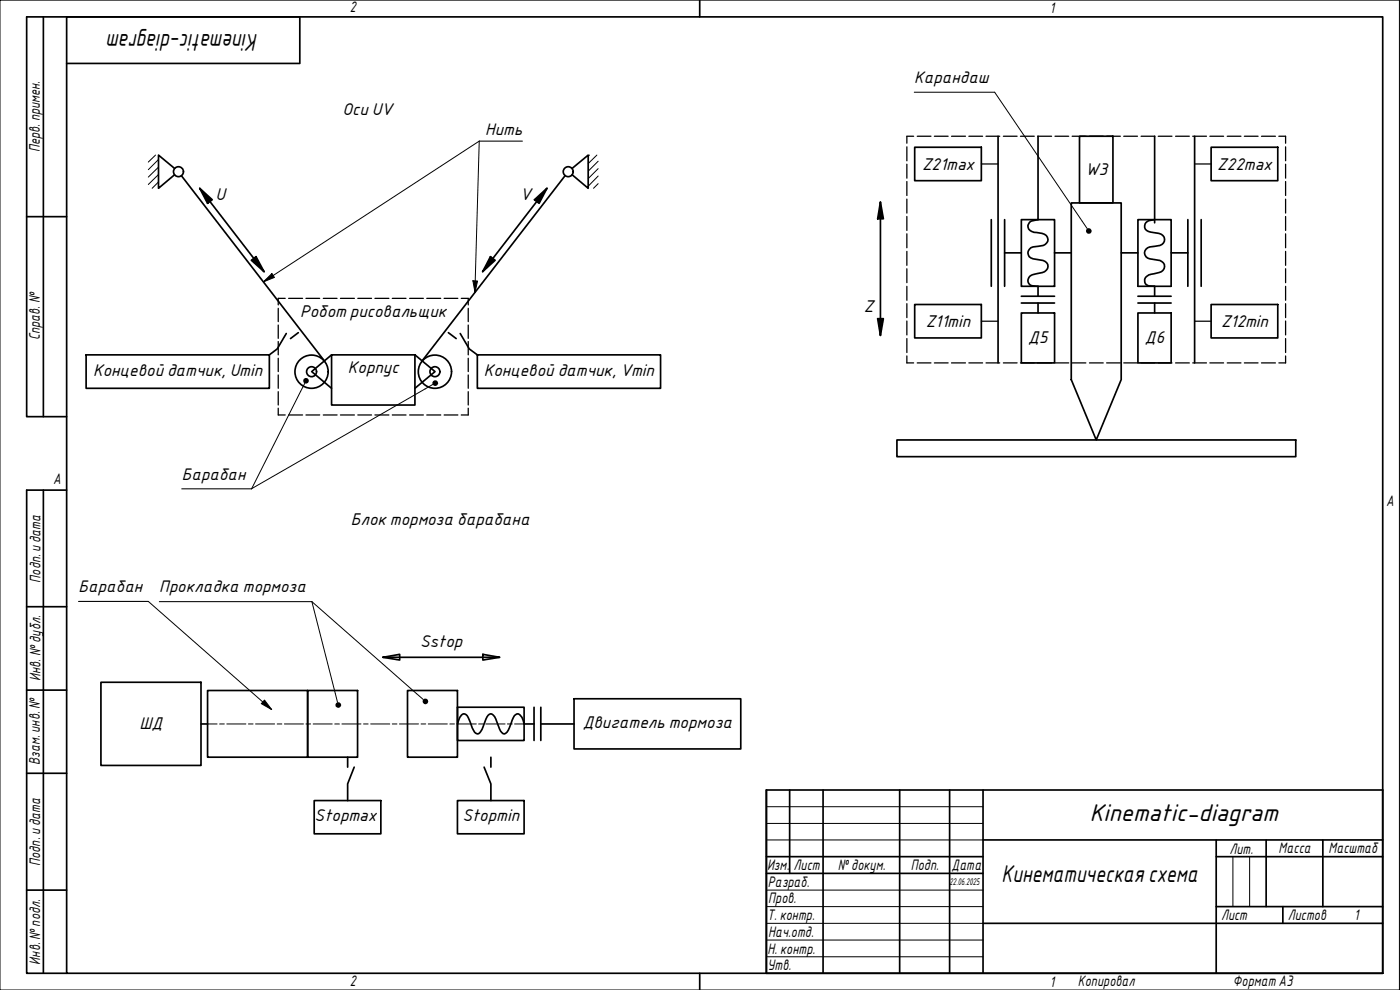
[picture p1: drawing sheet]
<svg xmlns="http://www.w3.org/2000/svg" width="420mm" height="297mm" viewBox="0 0 420 297" stroke-linecap="round" stroke-linejoin="round" font-family="sans-serif">
<path d="M59.9 56.5l3.8 3.4-1.4 1.1zM75.4 78.1l1.4-1.1 2.4 4.5zM147.2 77l1.4 1.1-3.8 3.4zM160.4 59.9l3.7-3.4-2.3 4.5zM264.2 60.6l.9 5h-1.7zM263.4 95.6h1.7l-.9 5z" fill="#000"/>
<path d="M46.7 46.5l-2.2 2.1M47.6 54.6l-1.9 1.9M47.6 52.4l-3.1 3M47.6 50.2l-3.1 2.9M47.6 47.9l-3.1 3M176.9 46.5l-.4 .3M179.1 46.5l-2.6 2.6M179.5 55.1l-1.4 1.4M179.5 52.8l-3 3.1M179.5 50.6l-3 3M179.5 48.4l-3 3" fill="none" stroke="#000" stroke-width=".3"/>
<path d="M20 5.1h395v286.9h-395zM210 0v5.1M210 292v5" fill="none" stroke="#000" stroke-width=".51"/>
<path d="M0 0h420v297h-420z" fill="none" stroke="#000" stroke-width=".3"/>
<g fill="none" stroke="#000" stroke-width=".51">
<path d="M230 237h185v55h-185zM237 237v25.1M247 237v55M270 237v55M285 237v55M295 237v55M230 257h65M295 252h120M365 257h50M365 252v40M380 252v20M397 252v20"/>
<path d="M230 262.1h65M295 277h120M365 272h50M385 272v5"/>
</g>
<path d="M230 242h65M230 247.1h65M230 252h65M370 257v15M375 257v15M230 267.1h65M230 272h65M230 277h65M230 282.1h65M230 287.1h65" fill="none" stroke="#000" stroke-width=".3"/>
<g fill="none" stroke="#000" stroke-width=".51">
<path d="M13 5.1v119.9M20 19h70v-13.9h-82v119.9h12M52.4 50.5l-4.8-4v10l4.8-4.1M54.4 52.7l43.1 55.7M59.9 56.5l3.8 3.4-1.4 1.1zM59.9 56.5l19.3 25M160.4 59.9l3.7-3.4-2.3 4.5zM164.1 56.5l-19.3 25M169.6 52.7l-43 55.7M171.7 50.5l4.8-4v10l-4.8-4.1M274.5 44.2h20v10h-20zM299.5 40.9v68"/>
<path d="M311.5 40.9v25a3.7 3.7 0 0 0-2.6 .9 1.78 1.78 0 0 0-.2 1.9 1.78 1.78 0 0 0 1.6 1 4.5 4.5 0 0 1 4 1.5 1.94 1.94 0 0 1-1.9 2.6l-2.4 .3a1.8 1.8 0 0 0-1.5 1.8 1.8 1.8 0 0 0 1.5 1.7l3.1 .6a1.83 1.83 0 0 1 1.4 1.8 1.83 1.83 0 0 1-1.6 1.8l-1.6 .3a2.9 2.9 0 0 0-2.8 1.7 1.54 1.54 0 0 0 1.1 1.9l1.9 .2v3M324 40.9h10v20h-10zM346.5 40.9v26M358.5 40.9v68M363.5 44.2h20v10h-20zM8 65h12M75.4 78.1l1.4-1.1 2.4 4.5zM147.2 77l1.4 1.1-3.8 3.4zM264.2 60.6l.9 5h-1.7zM264.2 60.6v40M297.5 65.9v20M301.5 75.9h5"/>
<path d="M301.5 65.9v20M306.5 65.9h10v20h-10zM316.5 75.9h5M321.5 60.9h15v53l-7.5 18.1-7.5-18.1zM336.5 75.9h5M341.5 65.9h10v20h-10zM346.5 65.9l-.3 .1a2.07 2.07 0 0 0-2.1 .6 2.07 2.07 0 0 0-.4 2.2 3.2 3.2 0 0 0 2.4 1 3.3 3.3 0 0 1 3.3 1.4 1.95 1.95 0 0 1-2.1 2.6l-.7 .1a2.71 2.71 0 0 0-3 1.4 1.81 1.81 0 0 0 1.4 2.3l3.1 .6a1.84 1.84 0 0 1 1.4 1.9 1.84 1.84 0 0 1-1.6 1.7l-1.6 .4a2.36 2.36 0 0 0-2.7 2.6 2.21 2.21 0 0 0 2.5 1l.4 .1v3M351.5 75.9h5M356.5 65.9v20M360.5 65.9v20M89.5 99.8l-2.3 1.8M134.6 99.8l2.3 1.8"/>
<path d="M263.4 95.6h1.7l-.9 5zM274.5 91.4h20v10h-20zM306.5 93.9h10v15h-10zM306.5 88.9h10M306.5 90.9h10M311.5 90.9v3M341.5 93.9h10v15h-10zM341.5 88.9h10M341.5 90.9h10M346.5 90.9v3M363.5 91.4h20v10h-20zM25.8 106.5h55v10h-55z"/>
<path d="M85.9 100.1l-2.7 4.6-2.4 1.8M99.5 106.5l-6 5 6 5M99.5 106.5h25v15h-25zM124.5 106.5l6.1 5-6.1 5M138.1 100.1l2.7 4.6 2.5 1.8v10h54.9v-10h-54.9M269.2 132h119.7v5h-119.7zM13 147.1v144.9M20 147.1h-12v144.9h12M8 182h12M114.9 197.2l5.1-.9v1.7zM114.9 197.2h35M144.9 196.3l5 .9-5 .8z"/>
<path d="M8 207.1h12M30.3 204.7h30v25h-30zM60.3 217.2h2M62.3 207.2h30v20h-30zM92.3 207.2h15v20h-15zM122.3 207.2h15v20h-15zM137.3 217.2a3.7 3.7 0 0 1 1.9-3 1.96 1.96 0 0 1 1.6 1.8l.4 .8a4.8 4.8 0 0 0 2.1 3.4 2.03 2.03 0 0 0 1.4-1.5l1.2-3a1.64 1.64 0 0 1 1.8-1.4l.4 .3a13.4 13.4 0 0 1 2.1 4.8l.4 .4a.88 .88 0 0 0 1.5-.1l1.6-3.7a2.16 2.16 0 0 1 1.7-1.8 3.1 3.1 0 0 1 1.9 3h3M137.3 212.2h20v10h-20zM160.3 212.2v10M162.3 217.2h10M162.3 212.2v10M172.3 209.7h50v15h-50z"/>
<path d="M8 232h12M104.3 227.2v3M106.3 230.2l-2 5v5M145.3 230.2l2 5v5M147.3 227.2v3M94.3 240.2h20v10h-20zM137.3 240.2h20v10h-20zM8 267.1h12"/>
<circle cx="53.6" cy="51.5" r="1.49"/>
<circle cx="170.5" cy="51.5" r="1.49"/>
<circle cx="93.5" cy="111.5" r="5"/>
<circle cx="93.5" cy="111.5" r="1.49"/>
<circle cx="130.5" cy="111.5" r="5"/>
<circle cx="130.5" cy="111.5" r="1.49"/>
</g>
<g fill="none" stroke="#000" stroke-width=".38">
<path d="M272.2 44.1v4.1M272.2 49.3v4.2M272.2 54.5v4.2M272.2 59.7v4.2M274.2 40.9h-2v2.1M275.3 40.9h4.1M280.4 40.9h4.1M285.6 40.9h4.2M290.8 40.9h4.1M295.9 40.9h4.1M301.1 40.9h4.1M306.3 40.9h4.1"/>
<path d="M311.4 40.9h4.2M316.6 40.9h4.1M321.8 40.9h4.1M327 40.9h4.1M332.1 40.9h4.1M337.2 40.9h4.2M342.5 40.9h4.1M347.6 40.9h4.1M352.8 40.9h4.1M357.9 40.9h4.2M363.1 40.9h4.1M368.3 40.9h4.1"/>
<path d="M373.4 40.9h4.2M378.6 40.9h4.2M383.8 40.9h2v2.1M385.8 44.1v4.1M385.8 49.3v4.2M385.8 54.5v4.2M385.8 59.7v4.2M272.2 64.9v4.2M272.2 70.2v4.1M272.2 75.4v4.2M385.8 64.9v4.2M385.8 70.2v4.1"/>
<path d="M385.8 75.4v4.2M83.5 92.5v4M83.5 97.5v4M85.6 89.5h-2.1v2M86.6 89.5h4.2M91.8 89.5h4.1M97 89.5h4.2M102.2 89.5h4.2M107.4 89.5h4.1M112.5 89.5h4.2M117.7 89.5h4.2M122.9 89.5h4.2"/>
<path d="M128.1 89.5h4.2M133.3 89.5h4.1M138.4 89.5h2.1v2M140.5 92.5v4M140.5 97.5v4M272.2 80.6v4.2M272.2 85.9v4.2M272.2 91.1v4.2M272.2 96.3v4.2M385.8 80.6v4.2M385.8 85.9v4.2M385.8 91.1v4.2"/>
<path d="M385.8 96.3v4.2M83.5 102.5v4M83.5 107.5v4M83.5 112.5v4M83.5 117.5v4M140.5 102.5v4M140.5 107.5v4M140.5 112.5v4M140.5 117.5v4M272.2 101.6v4.2M272.2 106.8v2.1h2M275.3 108.9h4.1"/>
<path d="M280.4 108.9h4.1M285.6 108.9h4.2M290.8 108.9h4.1M295.9 108.9h4.1M301.1 108.9h4.1M306.3 108.9h4.1M311.4 108.9h4.2M316.6 108.9h4.1M321.8 108.9h4.1M327 108.9h4.1M332.1 108.9h4.1M337.2 108.9h4.2"/>
<path d="M342.5 108.9h4.1M347.6 108.9h4.1M352.8 108.9h4.1M357.9 108.9h4.2M363.1 108.9h4.1M368.3 108.9h4.1M373.4 108.9h4.2M378.6 108.9h4.2M385.8 106.8v2.1h-2M385.8 101.6v4.2M83.5 122.5v2h2.1M86.6 124.5h4.2"/>
<path d="M91.8 124.5h4.1M97 124.5h4.2M102.2 124.5h4.2M107.4 124.5h4.1M112.5 124.5h4.2M117.7 124.5h4.2M122.9 124.5h4.2M128.1 124.5h4.2M133.3 124.5h4.1M140.5 122.5v2h-2.1"/>
</g>
<path d="M294.5 49.2h5M358.5 49.2h5M294.5 96.4h5M358.5 96.4h5" fill="none" stroke="#000" stroke-width=".38"/>
<g fill="none" stroke="#000" stroke-width=".3">
<path d="M62.3 217.2h2.9M65.9 217.2h1.4M68.1 217.2h5.7M74.5 217.2h1.4M76.7 217.2h5.7M83.2 217.2h1.4M85.3 217.2h5.8M91.8 217.2h1.4M94 217.2h5.7M100.5 217.2h1.4M102.6 217.2h5.7M109.1 217.2h1.4"/>
<path d="M111.3 217.2h5.7M117.7 217.2h1.4M119.9 217.2h5.7M126.4 217.2h1.4M128.5 217.2h5.7M135 217.2h1.4M137.2 217.2h5.7M143.6 217.2h1.5M145.8 217.2h5.8M152.3 217.2h1.4M154.4 217.2h2.9"/>
</g>
<path d="M298.5 27.7l27.8 40.9M79.1 84.6l2.5-2.5 .8 1.1zM79.1 84.6l64.7-42.3-1.2 45.4M141.9 84.3h1.4l-.7 3.4zM91.4 115l-15.9 31.7M129.9 115.4l-54.5 31.3M44.5 180.5l37 32.4M79.4 210l2.1 2.9-3.1-1.8zM127 209.9l-33.4-29.4 7.7 30.2" fill="none" stroke="#000" stroke-width=".3"/>
<g fill="#000">
<path d="M79.1 84.6l2.5-2.5 .8 1.1z" fill-rule="evenodd"/>
<path d="M141.9 84.3h1.4l-.7 3.4z" fill-rule="evenodd"/>
<path d="M79.4 210l2.1 2.9-3.1-1.8z" fill-rule="evenodd"/>
<circle cx="326.8" cy="69.3" r=".87"/>
<circle cx="91.8" cy="114.3" r=".87"/>
<circle cx="130.6" cy="115" r=".87"/>
<circle cx="101.5" cy="211.5" r=".87"/>
<circle cx="127.7" cy="210.5" r=".86"/>
</g>
<path d="M274.4 27.7h24.1M143.8 42.3h13M54.5 146.7h21M23.6 180.5h20.9M47.8 180.5h45.8" fill="none" stroke="#000" stroke-width=".32"/>
<g font-size="7">
<text x="77.5" y="10.3" transform="rotate(180 77.5 10.3)">Kinematic-diagram</text>
<text x="327.1" y="246.2">Kinematic-diagram</text>
<text x="300.6" y="264.6">Кинематическаясхема</text>
</g>
<g font-size="4.9">
<text x="102.8" y="34.6">Оси UV</text>
<text x="276.7" y="50.9">Z21max</text>
<text x="325.8" y="52.6">W3</text>
<text x="365.3" y="50.9">Z22max</text>
<text x="64.6" y="59.9">U</text>
<text x="156.1" y="59.9">V</text>
<text x="90" y="95">Робот рисовальщик</text>
<text x="259.3" y="93.6">Z</text>
<text x="277.8" y="98.2">Z11min</text>
<text x="366.5" y="98.2">Z12min</text>
<text x="308.6" y="102.9">Д5</text>
<text x="343.6" y="102.9">Д6</text>
<text x="27.9" y="112.9">Концевой датчик, Umin</text>
<text x="104.4" y="112">Корпус</text>
<text x="145.2" y="112.9">Концевой датчик, Vmin</text>
<text x="105.3" y="157.6">Блок тормоза барабана</text>
<text x="126.1" y="194.2">Sstop</text>
<text x="41.8" y="218.7">ШД</text>
<text x="174.9" y="218.4">Двигатель тормоза</text>
<text x="94.4" y="246.4">Stopmax</text>
<text x="138.8" y="246.4">Stopmin</text>
</g>
<g font-size="4.8">
<text x="274.4" y="24.9">Карандаш</text>
<text x="145.6" y="40.6">Нить</text>
<text x="54.5" y="143.9">Барабан</text>
<text x="23.6" y="177.7">Барабан</text>
<text x="47.8" y="177.7">Прокладка тормоза</text>
</g>
<g font-size="4.4">
<text x="105" y="3.7">2</text>
<text x="315" y="3.8">1</text>
<text x="11.9" y="45.6" transform="rotate(-90 11.9 45.6)">Перв. примен.</text>
<text x="12" y="102.2" transform="rotate(-90 12 102.2)">Справ. №</text>
<text x="16" y="145.2">A</text>
<text x="416" y="151.7">A</text>
<text x="12.2" y="174.8" transform="rotate(-90 12.2 174.8)">Подп. идата</text>
<text x="12.2" y="204.3" transform="rotate(-90 12.2 204.3)">Инв. №дубл.</text>
<text x="12" y="229.5" transform="rotate(-90 12 229.5)">Взам. инв. №</text>
<text x="369" y="256.1">Лит.</text>
<text x="383.7" y="256.1">Масса</text>
<text x="398.7" y="256.1">Масштаб</text>
<text x="12.1" y="259.8" transform="rotate(-90 12.1 259.8)">Подп. идата</text>
<text x="230.2" y="261.1">Изм.</text>
<text x="238.2" y="261.1">Лист</text>
<text x="251.5" y="261">№докум.</text>
<text x="273.4" y="261.2">Подп.</text>
<text x="285.6" y="261.2">Дата</text>
<text x="230.4" y="266.1">Разраб.</text>
<text x="230.6" y="271.1">Пров.</text>
<text x="230.3" y="276.1">Т. контр.</text>
<text x="230.5" y="281.1">Нач.отд.</text>
<text x="366.5" y="276.1">Лист</text>
<text x="386.5" y="276.1">Листов</text>
<text x="406.4" y="276">1</text>
<text x="230.4" y="286.1">Н. контр.</text>
<text x="12.1" y="289.4" transform="rotate(-90 12.1 289.4)">Инв. №подл.</text>
<text x="230.3" y="291.1">Утв.</text>
<text x="105" y="295.9">2</text>
<text x="315" y="296.1">1</text>
<text x="323.5" y="295.8">Копировал</text>
<text x="370" y="295.8">Формат А3</text>
</g>
<text font-size="2.8" x="285" y="265.5">22.06.2025</text>
</svg>
